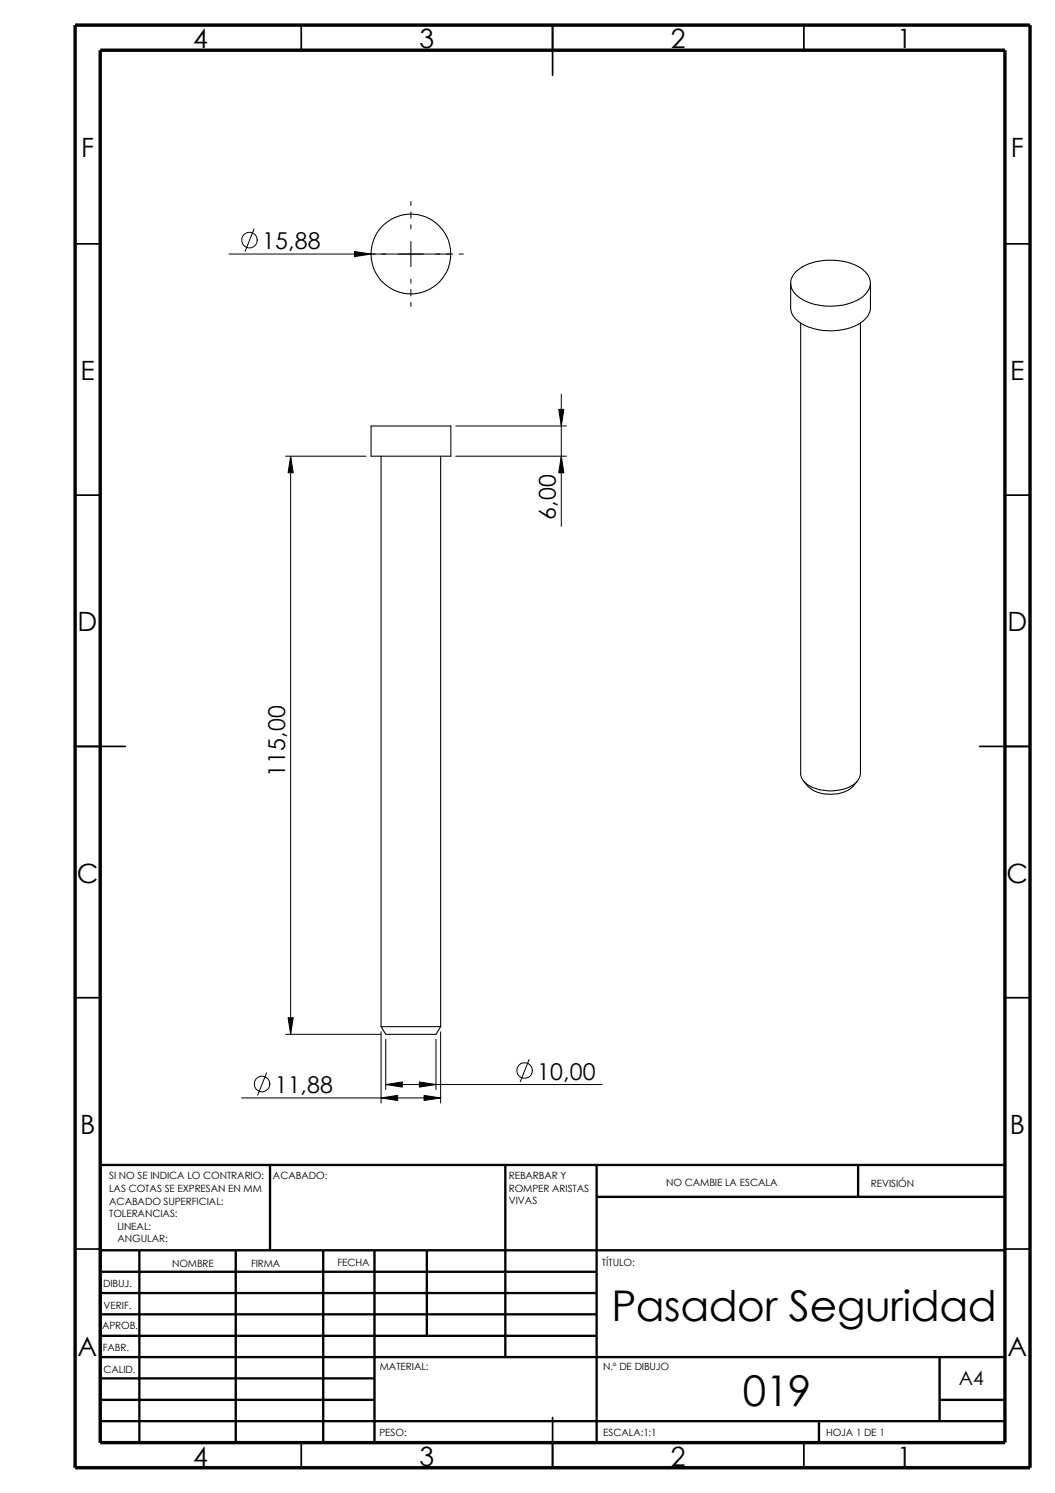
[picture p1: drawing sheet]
<svg xmlns="http://www.w3.org/2000/svg" width="210mm" height="297mm" viewBox="0 0 210 297" stroke-linecap="round" stroke-linejoin="round" font-family="sans-serif">
<g fill="none" stroke="#000" stroke-width=".34">
<path d="M59.9 5v5M109.9 5v10M159.9 5v5M14.9 48.5h5M199.9 48.5h5M14.9 98.5h5M199.9 98.5h5M14.9 148.5h10M194.9 148.5h10M14.9 198.5h5M199.9 198.5h5M14.9 248.5h5"/>
<path d="M199.9 248.5h5M59.9 287v5M109.9 282v10M159.9 287v5"/>
</g>
<g fill="none" stroke="#000" stroke-width=".47">
<path d="M53.7 231.8v17M100.5 231.8v38.2M118.7 231.8v55.2M118.7 238.1h81.2M170.7 231.8v6.3M199.9 231.8h-180v55.2M19.9 248.8h180M19.9 257.3h98.8M19.9 253h98.8M27.7 248.8v38.2M46.9 248.8v38.2M64.3 248.8v38.2"/>
<path d="M74.5 248.8v38.2M84.9 248.8v17M19.9 265.8h98.8M19.9 261.5h98.8M19.9 278.5h54.6M19.9 274.2h54.6M19.9 270h180M186.9 278.5h13M186.9 270v12.7M19.9 282.7h180M162.9 282.7v4.3"/>
</g>
<path d="M14.9 5h190v287h-190zM19.9 10h180v277h-180z" fill="none" stroke="#000" stroke-width=".68" stroke-linecap="butt"/>
<g fill="none" stroke="#000" stroke-width=".21">
<path d="M157.3 56.3v5a4.1 4.1 0 0 0 2.8 3.4 12.2 12.2 0 0 0 11.6-.8l1.1-1.2 .3-.9 .1-5.5M158.2 54.2a10.6 10.6 0 0 1 9-2.3 7.6 7.6 0 0 1 5.6 3.1 3.4 3.4 0 0 1-1.6 4.4 12.1 12.1 0 0 1-12.2-.3 3.1 3.1 0 0 1-.8-4.9zM159.3 64.3v89.6a3.2 3.2 0 0 0 2.3 2.7 9.2 9.2 0 0 0 8.3-.6l.4-.3a2.7 2.7 0 0 0 .9-1.8v-89.6M73.8 84.8h15.9v6h-15.9zM75.8 90.8v113.5M87.7 90.8v113.5M159.9 155.4a6.5 6.5 0 0 0 6.6 2.5 5.5 5.5 0 0 0 4.1-2.5M75.8 204.3l1 1.5h9.9l1-1.5M75.8 204.3h11.9"/>
<circle cx="81.8" cy="50.5" r="7.9"/>
</g>
<g fill="none" stroke="#000" stroke-width=".2">
<path d="M45.6 50.5h44.5M50.5 45.6l-1.7 4.4M70.5 50l3.3 .5-3.3 .6zM81.7 40.1v.8M81.7 42.2v1.2M81.7 44.7v.9M81.7 48v5M81.7 55.5v.8M81.7 57.6v1.3M91.4 50.5h.8M81.7 60.2v.8M111.7 78.4v26.3"/>
<path d="M56.8 90.8h16M57.8 90.8l.5 3.3h-1zM57.8 90.8v115M90.7 84.8h22M90.7 90.8h22M111.2 81.4h1l-.5 3.4zM111.7 90.8l.5 3.3h-1zM48 218.4h39.7M53 213.4l-1.7 4.5M56.8 205.8h18.9M57.3 202.5h1l-.5 3.3zM75.8 218.4l3.3-.5v1z"/>
<path d="M75.8 205.3v14.2M76.8 215.8l3.3-.5v1zM76.8 215.8h43M76.8 206.8v10M83.4 215.3l3.3 .5-3.3 .5zM84.4 217.9l3.3 .5-3.3 .5zM86.7 206.8v10M87.7 205.3v14.2M105.3 210.8l-1.8 4.4"/>
<circle cx="49.6" cy="47.8" r="1.55"/>
<circle cx="52.1" cy="215.7" r="1.55"/>
<circle cx="104.4" cy="213" r="1.56"/>
</g>
<path d="M70.5 50l3.3 .5-3.3 .6zM57.8 90.8l.5 3.3h-1zM111.7 90.8l.5 3.3h-1zM111.2 81.4h1l-.5 3.4zM57.3 202.5h1l-.5 3.3zM75.8 218.4l3.3-.5v1zM76.8 215.8l3.3-.5v1zM83.4 215.3l3.3 .5-3.3 .5zM84.4 217.9l3.3 .5-3.3 .5z" fill="#000"/>
<g font-size="8.4">
<text x="121.7" y="262.8">Pasador Seguridad</text>
<text x="147.8" y="279.7">019</text>
</g>
<g font-size="5.3">
<text x="38.4" y="9.6">4</text>
<text x="83.4" y="9.6">3</text>
<text x="133.5" y="9.6">2</text>
<text x="178.5" y="9.6">1</text>
<text x="16.1" y="31.3">F</text>
<text x="201.1" y="31.3">F</text>
<text x="16" y="75.6">E</text>
<text x="201" y="75.6">E</text>
<text x="15.5" y="125.6">D</text>
<text x="200.4" y="125.6">D</text>
<text x="15.3" y="175.6">C</text>
<text x="200.3" y="175.6">C</text>
<text x="15.9" y="225.6">B</text>
<text x="200.9" y="225.6">B</text>
<text x="15.5" y="269.8">A</text>
<text x="200.4" y="269.8">A</text>
<text x="38.4" y="291.6">4</text>
<text x="83.4" y="291.6">3</text>
<text x="133.5" y="291.6">2</text>
<text x="178.5" y="291.6">1</text>
</g>
<g font-size="4.6">
<text x="52.2" y="49.6">15,88</text>
<text x="110.6" y="103.4" transform="rotate(-90 110.6 103.4)">6,00</text>
<text x="56.7" y="154.6" transform="rotate(-90 56.7 154.6)">115,00</text>
<text x="106.9" y="214.8">10,00</text>
<text x="54.7" y="217.5">11,88</text>
</g>
<text font-size="3.9" x="190.8" y="275.5">A4</text>
<g font-size="2">
<text x="21.7" y="234.7">SI NO SE INDICA LO CONTRARIO:</text>
<text x="21.7" y="237.2">LAS COTAS SE EXPRESAN EN MM</text>
<text x="21.7" y="239.6">ACABADO SUPERFICIAL:</text>
<text x="54.3" y="234.7">ACABADO:</text>
<text x="101.2" y="239.6">VIVAS</text>
<text x="101.2" y="234.6">REBARBAR Y</text>
<text x="101.2" y="237.1">ROMPER ARISTAS</text>
<text x="132.5" y="236">NO CAMBIE LA ESCALA</text>
<text x="173.3" y="236.2">REVISIÓN</text>
<text x="21.7" y="242.1">TOLERANCIAS:</text>
<text x="23.4" y="244.6">LINEAL:</text>
<text x="23.4" y="247.1">ANGULAR:</text>
<text x="67.1" y="252">FECHA</text>
<text x="119.8" y="252">TÍTULO:</text>
<text x="20.5" y="256.1">DIBUJ.</text>
<text x="34.2" y="252.1">NOMBRE</text>
<text x="50" y="252">FIRMA</text>
<text x="20.6" y="260.4">VERIF.</text>
<text x="20.3" y="264.5">APROB.</text>
<text x="20.4" y="268.8">FABR.</text>
<text x="20.6" y="273.2">CALID.</text>
<text x="75.6" y="272.6">MATERIAL:</text>
<text x="120" y="272.6">N.º DE DIBUJO</text>
<text x="75.5" y="285.6">PESO:</text>
<text x="120" y="285.7">ESCALA:1:1</text>
<text x="164.4" y="285.7">HOJA 1 DE 1</text>
</g>
</svg>
